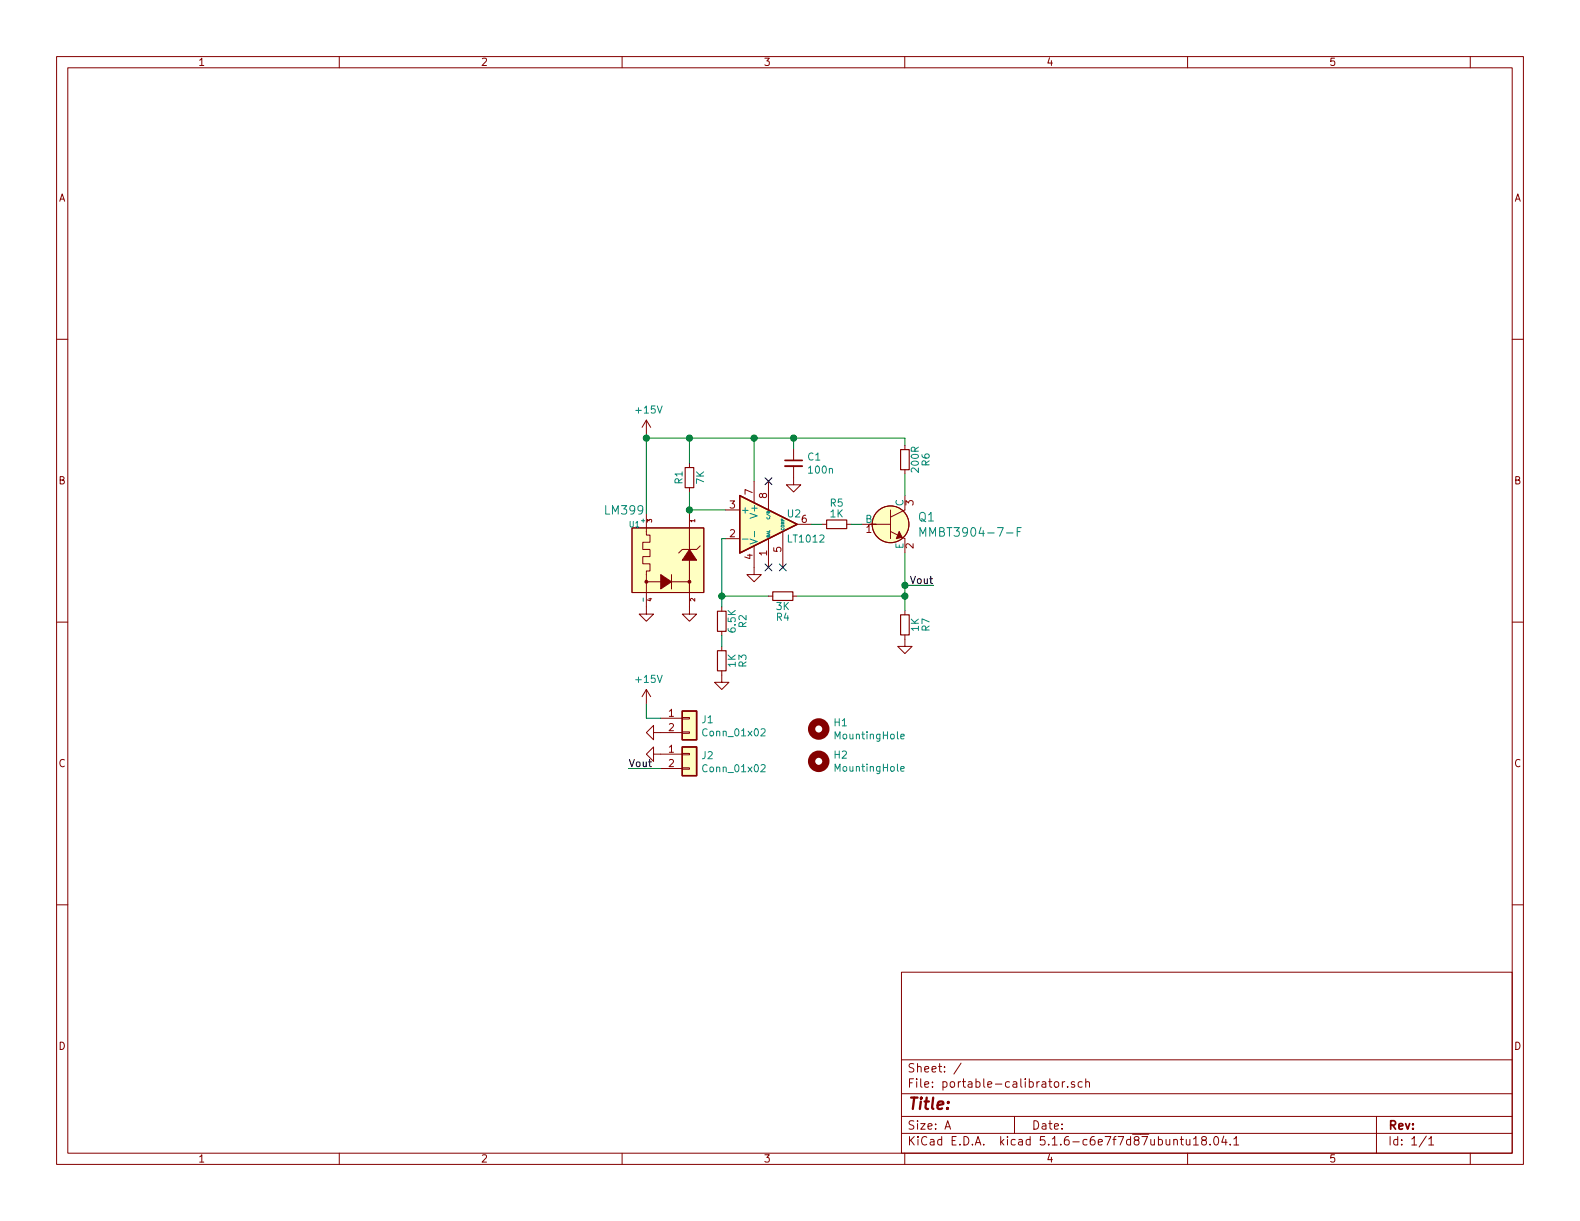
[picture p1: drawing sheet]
EESchema Schematic File Version 4
EELAYER 30 0
EELAYER END
$Descr A 11000 8500
encoding utf-8
Sheet 1 1
Title ""
Date ""
Rev ""
Comp ""
Comment1 ""
Comment2 ""
Comment3 ""
Comment4 ""
$EndDescr
$Comp
L Device:R_Small R6
U 1 1
P 6300 3200
F 0 "R6" V 6150 3200 50  0000 C CNN
F 1 "200R" V 6225 3200 50  0000 C CNN
F 2 "Resistor_SMD:R_0603_1608Metric" H 6300 3200 50  0001 C CNN
F 3 "~" H 6300 3200 50  0001 C CNN
	1    6300 3200
	-1   0    0    1   
$EndComp
$Comp
L Mechanical:MountingHole H2
U 1 1
P 5700 5300
F 0 "H2" H 5800 5346 50  0000 L CNN
F 1 "MountingHole" H 5800 5255 50  0000 L CNN
F 2 "MountingHole:MountingHole_2.7mm_M2.5" H 5700 5300 50  0001 C CNN
F 3 "~" H 5700 5300 50  0001 C CNN
	1    5700 5300
	1    0    0    -1  
$EndComp
$Comp
L Mechanical:MountingHole H1
U 1 1
P 5700 5075
F 0 "H1" H 5800 5121 50  0000 L CNN
F 1 "MountingHole" H 5800 5030 50  0000 L CNN
F 2 "MountingHole:MountingHole_2.7mm_M2.5" H 5700 5075 50  0001 C CNN
F 3 "~" H 5700 5075 50  0001 C CNN
	1    5700 5075
	1    0    0    -1  
$EndComp
Wire Wire Line
	4500 4900 4500 5000
$Comp
L power:GND #PWR09
U 1 1
P 4600 5100
F 0 "#PWR09" H 4600 4850 50  0001 C CNN
F 1 "GND" H 4605 4927 50  0001 C CNN
F 2 "" H 4600 5100 50  0001 C CNN
F 3 "" H 4600 5100 50  0001 C CNN
	1    4600 5100
	0    1    1    0   
$EndComp
Wire Wire Line
	4600 5350 4375 5350
Wire Wire Line
	4500 5000 4600 5000
Text Label 4375 5350 0    50   ~ 0
Vout
$Comp
L Device:R_Small R1
U 1 1
P 4800 3325
F 0 "R1" V 4725 3325 50  0000 C CNN
F 1 "7K" V 4875 3325 50  0000 C CNN
F 2 "Resistor_SMD:R_0603_1608Metric" H 4800 3325 50  0001 C CNN
F 3 "~" H 4800 3325 50  0001 C CNN
	1    4800 3325
	1    0    0    -1  
$EndComp
$Comp
L Amplifier_Operational:LT1012 U2
U 1 1
P 5350 3650
F 0 "U2" H 5475 3725 50  0000 L CNN
F 1 "LT1012" H 5475 3550 50  0000 L CNN
F 2 "Package_SO:SOIC-8_3.9x4.9mm_P1.27mm" H 5400 3700 50  0001 C CNN
F 3 "https://www.analog.com/media/en/technical-documentation/data-sheets/lt1012.pdf" H 5400 3800 50  0001 C CNN
	1    5350 3650
	1    0    0    -1  
$EndComp
NoConn ~ 5350 3350
NoConn ~ 5350 3950
NoConn ~ 5450 3950
$Comp
L power:GND #PWR03
U 1 1
P 4800 4225
F 0 "#PWR03" H 4800 3975 50  0001 C CNN
F 1 "GND" H 4805 4052 50  0001 C CNN
F 2 "" H 4800 4225 50  0001 C CNN
F 3 "" H 4800 4225 50  0001 C CNN
	1    4800 4225
	1    0    0    -1  
$EndComp
$Comp
L power:GND #PWR02
U 1 1
P 4500 4225
F 0 "#PWR02" H 4500 3975 50  0001 C CNN
F 1 "GND" H 4505 4052 50  0001 C CNN
F 2 "" H 4500 4225 50  0001 C CNN
F 3 "" H 4500 4225 50  0001 C CNN
	1    4500 4225
	1    0    0    -1  
$EndComp
$Comp
L power:GND #PWR05
U 1 1
P 5250 3950
F 0 "#PWR05" H 5250 3700 50  0001 C CNN
F 1 "GND" H 5255 3777 50  0001 C CNN
F 2 "" H 5250 3950 50  0001 C CNN
F 3 "" H 5250 3950 50  0001 C CNN
	1    5250 3950
	1    0    0    -1  
$EndComp
$Comp
L Device:R_Small R5
U 1 1
P 5825 3650
F 0 "R5" V 5675 3650 50  0000 C CNN
F 1 "1K" V 5750 3650 50  0000 C CNN
F 2 "Resistor_SMD:R_0603_1608Metric" H 5825 3650 50  0001 C CNN
F 3 "~" H 5825 3650 50  0001 C CNN
	1    5825 3650
	0    1    1    0   
$EndComp
$Comp
L Device:R_Small R4
U 1 1
P 5450 4150
F 0 "R4" V 5300 4150 50  0000 C CNN
F 1 "3K" V 5375 4150 50  0000 C CNN
F 2 "Resistor_SMD:R_0603_1608Metric" H 5450 4150 50  0001 C CNN
F 3 "~" H 5450 4150 50  0001 C CNN
	1    5450 4150
	0    -1   -1   0   
$EndComp
$Comp
L Device:R_Small R2
U 1 1
P 5025 4325
F 0 "R2" V 4875 4325 50  0000 C CNN
F 1 "6.5K" V 4950 4325 50  0000 C CNN
F 2 "Resistor_SMD:R_0603_1608Metric" H 5025 4325 50  0001 C CNN
F 3 "~" H 5025 4325 50  0001 C CNN
	1    5025 4325
	-1   0    0    1   
$EndComp
$Comp
L Device:R_Small R7
U 1 1
P 6300 4350
F 0 "R7" V 6150 4350 50  0000 C CNN
F 1 "1K" V 6225 4350 50  0000 C CNN
F 2 "Resistor_SMD:R_0603_1608Metric" H 6300 4350 50  0001 C CNN
F 3 "~" H 6300 4350 50  0001 C CNN
	1    6300 4350
	-1   0    0    1   
$EndComp
$Comp
L dk_Transistors-Bipolar-BJT-Single:MMBT3904-7-F Q1
U 1 1
P 6200 3650
F 0 "Q1" H 6388 3703 60  0000 L CNN
F 1 "MMBT3904-7-F" H 6388 3597 60  0000 L CNN
F 2 "digikey-footprints:SOT-23-3" H 6400 3850 60  0001 L CNN
F 3 "https://www.diodes.com/assets/Datasheets/ds30036.pdf" H 6400 3950 60  0001 L CNN
F 4 "MMBT3904-FDICT-ND" H 6400 4050 60  0001 L CNN "Digi-Key_PN"
F 5 "MMBT3904-7-F" H 6400 4150 60  0001 L CNN "MPN"
F 6 "Discrete Semiconductor Products" H 6400 4250 60  0001 L CNN "Category"
F 7 "Transistors - Bipolar (BJT) - Single" H 6400 4350 60  0001 L CNN "Family"
F 8 "https://www.diodes.com/assets/Datasheets/ds30036.pdf" H 6400 4450 60  0001 L CNN "DK_Datasheet_Link"
F 9 "/product-detail/en/diodes-incorporated/MMBT3904-7-F/MMBT3904-FDICT-ND/815727" H 6400 4550 60  0001 L CNN "DK_Detail_Page"
F 10 "TRANS NPN 40V 0.2A SMD SOT23-3" H 6400 4650 60  0001 L CNN "Description"
F 11 "Diodes Incorporated" H 6400 4750 60  0001 L CNN "Manufacturer"
F 12 "Active" H 6400 4850 60  0001 L CNN "Status"
	1    6200 3650
	1    0    0    -1  
$EndComp
$Comp
L Device:R_Small R3
U 1 1
P 5025 4600
F 0 "R3" V 4875 4600 50  0000 C CNN
F 1 "1K" V 4950 4600 50  0000 C CNN
F 2 "Resistor_SMD:R_0603_1608Metric" H 5025 4600 50  0001 C CNN
F 3 "~" H 5025 4600 50  0001 C CNN
	1    5025 4600
	-1   0    0    1   
$EndComp
$Comp
L power:+15V #PWR01
U 1 1
P 4500 3025
F 0 "#PWR01" H 4500 2875 50  0001 C CNN
F 1 "+15V" H 4515 3198 50  0000 C CNN
F 2 "" H 4500 3025 50  0001 C CNN
F 3 "" H 4500 3025 50  0001 C CNN
	1    4500 3025
	1    0    0    -1  
$EndComp
$Comp
L Device:C_Small C1
U 1 1
P 5525 3225
F 0 "C1" H 5617 3271 50  0000 L CNN
F 1 "100n" H 5617 3180 50  0000 L CNN
F 2 "Capacitor_SMD:C_0603_1608Metric" H 5525 3225 50  0001 C CNN
F 3 "~" H 5525 3225 50  0001 C CNN
	1    5525 3225
	1    0    0    -1  
$EndComp
$Comp
L power:+15V #PWR08
U 1 1
P 4500 4900
F 0 "#PWR08" H 4500 4750 50  0001 C CNN
F 1 "+15V" H 4515 5073 50  0000 C CNN
F 2 "" H 4500 4900 50  0001 C CNN
F 3 "" H 4500 4900 50  0001 C CNN
	1    4500 4900
	1    0    0    -1  
$EndComp
Text Label 6500 4075 2    50   ~ 0
Vout
Wire Wire Line
	4500 3025 4500 3050
Wire Wire Line
	4800 3425 4800 3550
Wire Wire Line
	4500 3050 4800 3050
Wire Wire Line
	4800 3050 4800 3225
Connection ~ 4500 3050
Wire Wire Line
	4500 3050 4500 3575
Wire Wire Line
	4800 3050 5250 3050
Wire Wire Line
	5525 3050 5525 3125
Connection ~ 4800 3050
Wire Wire Line
	5525 3050 6300 3050
Wire Wire Line
	6300 3050 6300 3100
Connection ~ 5525 3050
Wire Wire Line
	6300 3300 6300 3450
Wire Wire Line
	6000 3650 5925 3650
Wire Wire Line
	5725 3650 5650 3650
Wire Wire Line
	5050 3550 4800 3550
Connection ~ 4800 3550
Wire Wire Line
	4800 3550 4800 3575
Wire Wire Line
	5050 3750 5025 3750
Wire Wire Line
	5025 3750 5025 4150
Wire Wire Line
	5025 4425 5025 4500
Wire Wire Line
	5025 4150 5350 4150
Connection ~ 5025 4150
Wire Wire Line
	5025 4150 5025 4225
Wire Wire Line
	5550 4150 6300 4150
Wire Wire Line
	6300 4150 6300 4250
Wire Wire Line
	6300 3850 6300 4075
Connection ~ 6300 4150
$Comp
L power:GND #PWR04
U 1 1
P 5025 4700
F 0 "#PWR04" H 5025 4450 50  0001 C CNN
F 1 "GND" H 5030 4527 50  0001 C CNN
F 2 "" H 5025 4700 50  0001 C CNN
F 3 "" H 5025 4700 50  0001 C CNN
	1    5025 4700
	1    0    0    -1  
$EndComp
$Comp
L power:GND #PWR07
U 1 1
P 6300 4450
F 0 "#PWR07" H 6300 4200 50  0001 C CNN
F 1 "GND" H 6305 4277 50  0001 C CNN
F 2 "" H 6300 4450 50  0001 C CNN
F 3 "" H 6300 4450 50  0001 C CNN
	1    6300 4450
	1    0    0    -1  
$EndComp
Wire Wire Line
	6300 4075 6500 4075
Connection ~ 6300 4075
Wire Wire Line
	6300 4075 6300 4150
$Comp
L power:GND #PWR06
U 1 1
P 5525 3325
F 0 "#PWR06" H 5525 3075 50  0001 C CNN
F 1 "GND" H 5530 3152 50  0001 C CNN
F 2 "" H 5525 3325 50  0001 C CNN
F 3 "" H 5525 3325 50  0001 C CNN
	1    5525 3325
	1    0    0    -1  
$EndComp
Wire Wire Line
	5250 3350 5250 3050
Connection ~ 5250 3050
Wire Wire Line
	5250 3050 5525 3050
$Comp
L Connector_Generic:Conn_01x02 J1
U 1 1
P 4800 5000
F 0 "J1" H 4880 4992 50  0000 L CNN
F 1 "Conn_01x02" H 4880 4901 50  0000 L CNN
F 2 "Connector_PinSocket_2.54mm:PinSocket_1x02_P2.54mm_Vertical" H 4800 5000 50  0001 C CNN
F 3 "~" H 4800 5000 50  0001 C CNN
	1    4800 5000
	1    0    0    -1  
$EndComp
$Comp
L Connector_Generic:Conn_01x02 J2
U 1 1
P 4800 5250
F 0 "J2" H 4880 5242 50  0000 L CNN
F 1 "Conn_01x02" H 4880 5151 50  0000 L CNN
F 2 "Connector_PinSocket_2.54mm:PinSocket_1x02_P2.54mm_Vertical" H 4800 5250 50  0001 C CNN
F 3 "~" H 4800 5250 50  0001 C CNN
	1    4800 5250
	1    0    0    -1  
$EndComp
$Comp
L power:GND #PWR010
U 1 1
P 4600 5250
F 0 "#PWR010" H 4600 5000 50  0001 C CNN
F 1 "GND" H 4605 5077 50  0001 C CNN
F 2 "" H 4600 5250 50  0001 C CNN
F 3 "" H 4600 5250 50  0001 C CNN
	1    4600 5250
	0    1    1    0   
$EndComp
$Comp
L PL_references:LM399 U1
U 1 1
P 4650 3875
F 0 "U1" H 4375 4100 39  0000 L CNN
F 1 "LM399" H 4200 4200 59  0000 L CNN
F 2 "Package_TO_SOT_THT:TO-46-4" H 2625 5400 60  0001 L CNN
F 3 "" H 4600 3675 60  0000 C CNN
	1    4650 3875
	1    0    0    -1  
$EndComp
$EndSCHEMATC
